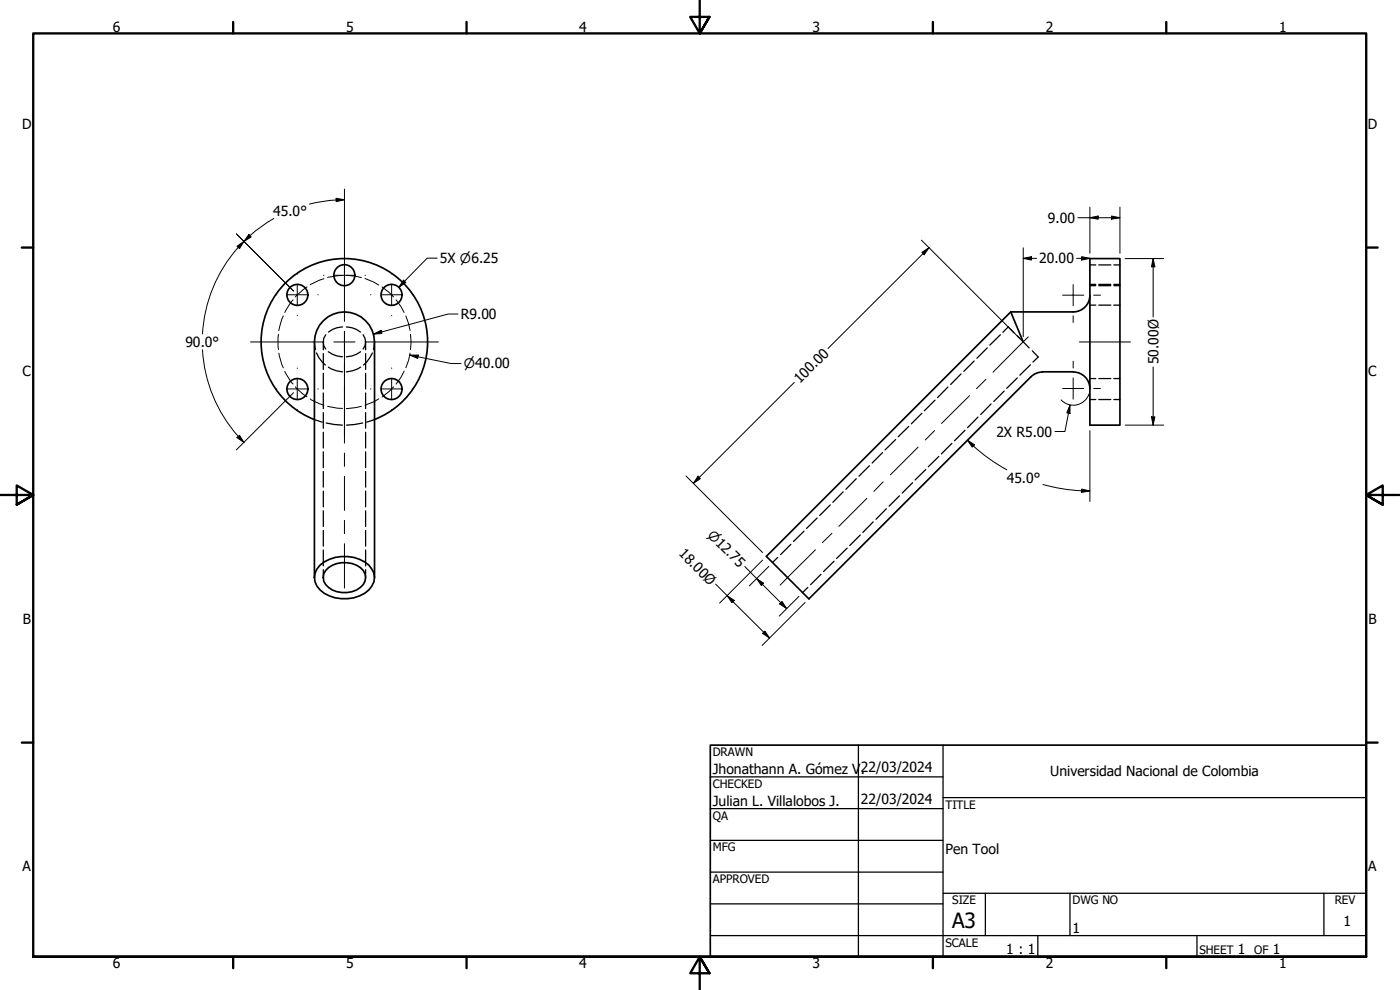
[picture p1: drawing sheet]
<svg xmlns="http://www.w3.org/2000/svg" width="420mm" height="297mm" viewBox="0 0 420 297" stroke-linecap="round" stroke-linejoin="round" font-family="sans-serif">
<!-- layer: Hidden (ANSI) -->
<g fill="none" stroke="#000" stroke-width=".38">
<path d="M327.1 79.5h1.8M329.8 79.5h3.6M334.3 79.5h1.8M102.8 98.1a7.3 7.3 0 0 0-4.2 1.5M103.9 98.1a7.3 7.3 0 0 1 4.3 1.5M301 99.7l1.6-1.6 1.8 1.8M327.1 85.7h1.8M327.1 91.6h1.8M327.1 85.3h1.8M329.8 85.7h3.6M329.8 91.6h3.6M329.8 85.3h3.6"/>
<path d="M334.3 85.7h1.8M334.3 91.6h1.8M334.3 85.3h1.8M94.4 102.6l.3 2.2M95 105.9l.7 1.4 2 2.2M97 102.6l.2 1.1 .6 1M97 102.6v2.4M97 106.1v4.8M97 112v4.7M97 117.9v4.7M97.8 100.4l-.6 1.1-.2 1.1M98.6 110.2a8.5 8.5 0 0 0 4.2 1.4"/>
<path d="M98.6 105.5a7.2 7.2 0 0 0 4.2 1.5M108.2 110.2a8.5 8.5 0 0 1-4.3 1.4M108.2 105.5a7.2 7.2 0 0 1-4.3 1.5M109 100.4a3.3 3.3 0 0 1 0 4.3M109.7 102.6v2.4M109.7 106.1v4.8M109.7 112v4.7M109.7 117.9v4.7M111.8 105.9l-1.8 2.7-.9 .9M112.4 102.6l-.3 2.2M284.5 116.1l-3.1 3.2M288.4 112.2l-3.1 3.2"/>
<path d="M292.4 108.3l-3.2 3.1M296.3 104.4l-3.1 3.1M300.2 100.4l-3.1 3.2M301.4 117.3l-3.1 3.1M305.3 100.8l3.6 3.6M305.3 113.4l-3.2 3.1M309.2 109.5l-3.1 3.1M309.8 105.3l1.8 1.8-1.6 1.5M327.1 119.9h1.8M327.1 113.6h1.8M329.8 119.9h3.6M329.8 113.6h3.6"/>
<path d="M334.3 119.9h1.8M334.3 113.6h1.8M94.4 125.9l2.3 .8M97 123.8v4.7M97 129.7v4.7M97 135.6v4.7M97.9 126.9l4.8 .7M108.8 126.9l-4.8 .7M109.7 123.8v4.7M109.7 129.7v4.7M109.7 135.6v4.7M112.4 125.9l-2.4 .8"/>
<path d="M260.9 139.7l-3.1 3.2M264.9 135.8l-3.2 3.1M268.8 131.9l-3.2 3.1M272.7 127.9l-3.1 3.1M276.7 124l-3.2 3.2M280.6 120.1l-3.2 3.1M281.7 137l-3.1 3.1M285.7 133l-3.2 3.2M289.6 129.1l-3.2 3.2M293.5 125.1l-3.1 3.2M297.4 121.2l-3.1 3.2M97 141.5v4.7"/>
<path d="M97 147.4v4.7M97 153.3v4.7M97 159.2v4.7M109.7 141.5v4.7M109.7 147.4v4.7M109.7 153.3v4.7M109.7 159.2v4.7M241.3 159.4l-3.2 3.1M245.2 155.4l-3.1 3.1M249.2 151.5l-3.2 3.2M253 147.6l-3.1 3.1M257 143.6l-3.1 3.2"/>
<path d="M262.1 156.6l-3.1 3.2M266 152.6l-3.1 3.2M269.9 148.8l-3.1 3.1M273.9 144.8l-3.1 3.1M277.8 140.9l-3.2 3.1M97 165v4.8M97 170.9v2.4M109.7 165v4.8M109.7 170.9v2.4M233.4 167.2l-1.6 1.6M237.4 163.3l-3.1 3.1M242.4 176.3l-1.5 1.5"/>
<path d="M246.4 172.3l-3.1 3.1M250.3 168.4l-3.2 3.1M254.3 164.5l-3.2 3.1M258.2 160.5l-3.2 3.2"/>
</g>
<!-- layer: Visible (ANSI) -->
<g fill="none" stroke="#000" stroke-width=".51">
<path d="M327.1 77.6h9v50h-9zM303.3 93.6l-73.3 73.3 12.8 12.8 66.6-66.6 1.3-1 2.2-.5M303.3 93.6l3.8 9M327.1 88.6a5 5 0 0 1-5 5h-18.8M312.9 111.6h9.2M322.1 111.6a5 5 0 0 1 5 5M94.3 125.9a25 25 0 0 1-10.9-38.4 25 25 0 0 1 39.9 0 25 25 0 0 1-11 38.4M94.4 173.3v-70.7a9 9 0 0 1 9-9 9 9 0 0 1 9 9v70.7M96.1 169.5a11.6 11.6 0 0 1 14.6 0 5.1 5.1 0 0 1-1.3 8.5 11.6 11.6 0 0 1-13.3-1 5 5 0 0 1 0-7.5zM97.7 171.2a7.9 7.9 0 0 1 11.3 0 3.9 3.9 0 0 1-2 5.8 7.4 7.4 0 0 1-9.8-2.6v-2.2z"/>
<circle cx="89.2" cy="88.5" r="3.1"/>
<circle cx="103.3" cy="82.6" r="3.1"/>
<circle cx="117.5" cy="88.5" r="3.1"/>
<circle cx="89.2" cy="116.7" r="3.1"/>
<circle cx="117.5" cy="116.7" r="3.1"/>
</g>
<!-- layer: Border (ANSI) -->
<g fill="none" stroke="#000" stroke-width=".7">
<path d="M70 6.6v3.4M140 6.6v3.4M210 0v10l-2.9-4.9h5.8l-2.9 4.9 2.9-4.9M280 6.6v3.4M350 6.6v3.4M6.5 74.3h3.5M410 74.3h3.4M0 148.5h10l-5-2.8v5.7l5-2.9-5 2.9M420 148.5h-10l5-2.8v5.7l-5-2.9 5 2.9M6.5 222.8h3.5M410 222.8h3.4M10 287.1v-277.1h400v277.1h-400h400"/>
<path d="M70 287.1v3.4M140 287.1v3.4M212.9 292l-2.9-4.9 2.9 4.9h-5.8l2.9-4.9v9.9M280 287.1v3.4M350 287.1v3.4"/>
</g>
<!-- layer: Sketch Geometry (ANSI) -->
<g fill="none" stroke="#000" stroke-width=".3">
<path d="M85 94.8l-1.3 4.4M87.9 90l-.7 .9-1.7 2.9M92.1 86.1l-3.5 3M97.2 83.6l-4.1 1.9M102.8 82.7l-4.5 .5M103.9 82.6l4.6 .7M109.5 83.6l4.2 1.9M114.7 86.1l3.4 3M118.9 90l2.4 3.8M121.8 94.8l.8 2.3 .5 2.1M83.6 100.3v4.6M83.7 106l1.3 4.3"/>
<path d="M85.5 111.4l1.7 2.9 .7 .9M88.6 116.1l2.5 2.2 1 .7M93.1 119.7l2.8 1.4 1.3 .5M113.7 119.7l-1.6 .9-2.6 1M118.1 116.1l-1.3 1.4-2.1 1.6M121.3 111.4l-1 1.8-1.4 2M123.1 106l-.5 2.1-.8 2.2M123.2 100.3l.2 2.3-.2 2.3M98.3 121.9l4.5 .6M108.5 121.9l-1.6 .4-3 .2"/>
</g>
<!-- layer: Title (ANSI) -->
<g fill="none" stroke="#000" stroke-width=".38">
<path d="M213.2 233.1h69.8M257.6 223.6v63.5M283 239.3h127M283 223.6v63.5M213.2 242.6h69.8M213.2 252.1h69.8M213.2 261.7h69.8M213.2 271.2h69.8M283 268h127M295.7 268v12.7M321.1 268v12.7M397.3 268v12.7"/>
<path d="M213.2 280.7h196.8M311.5 280.7v6.4M359.2 280.7v6.4"/>
</g>
<path d="M213.2 223.6h196.8v63.5h-196.8z" fill="none" stroke="#000" stroke-width=".51"/>
<!-- layer: Dimension (ANSI) -->
<g fill="none" stroke="#000" stroke-width=".3">
<path d="M100.8 59.5l2.6 .4-2.5 .6zM103.4 59.9l-2.5 .1M103.4 56.8v17.6M70.9 70.2l17.2 17.1M71.1 73.9l2.1-1.5-1.3 2.2zM74.7 70.3l.7 .8-2.2 1.3zM75.1 70.7a42.4 42.4 0 0 0-14.3 29.5M82.2 65.6l-3.3 2.1-3.9 3M100.8 60l-3.5 .4-4.4 .8M131.2 77.5h-3l-8.5 8.7M276.5 72.1l29.4 29.4M276.7 75.7l2.1-1.4-1.4 2.1z"/>
<path d="M278.8 74.3l-30.3 30.3M307.1 77.5l2.5-.5v1zM307.1 77.5h4M307.1 74.3v26.7M323.1 77.5h4M323.5 65.3h12.6M324.6 77l2.5 .5-2.5 .5zM327.1 65.3l2.5-.5v1zM327.1 62.2v13.8M333.6 64.8l2.5 .5-2.5 .5zM336.1 62.2v13.8M337.7 77.6h11.5"/>
<path d="M346.1 77.6l.5 2.5h-1zM346.1 77.6v17.5M121.1 84.1l.7 .7-2.1 1.4zM137.5 94.2h-3l-22.4 6.1M60.8 105a42.8 42.8 0 0 0 12.4 27.8M88.1 117.8l-17.2 17.2M112.1 100.3l2.3-1.2 .2 1zM123 106.5h2.5l-.2 1.1zM123 106.5l12.4 2.6h3M238.4 114.7l-30.3 30.3M326.8 118.2a5 5 0 0 1-8.4 1.8M346.1 110.1v17.5"/>
<path d="M71.1 131.3l.8-.7 1.3 2.2zM290.3 132.1l2.2 1.4-.7 .7zM290.3 132.1a50.9 50.9 0 0 0 11.9 8.9M321.1 121.5v2.6l-.9-.2zM321.1 121.5l-1.5 8h-3M327.1 129.2v21.3M337.7 127.6h11.5M345.6 125.1h1l-.5 2.5zM205.9 142.8l23 23M209.5 142.9l.7 .7-2.1 1.4zM313 145.4l5.2 1.1 6.4 .7M324.6 146.7l2.5 .6-2.6 .5z"/>
<path d="M324.6 147.2l2.5 .1M214.8 175.2l16.1 16.2M218.2 178.7l2.1 1.4-.7 .7zM223.5 170l12.6 12.6M227.1 173.6l2.1 1.4-.7 .7zM228.9 168.1l-12.9 12.9M230.8 169.9l-5.9 5.9M239.8 178.9l-5.9 5.9M228.9 190l.7-.7 1.3 2.1zM234.7 180.5l1.4 2.1-2.1-1.4zM241.6 180.8l-12.9 12.9"/>
</g>
<g fill="#000">
<path d="M71.1 73.9l2.1-1.5-1.3 2.2zM74.7 70.3l.7 .8-2.2 1.3zM100.8 59.5l2.6 .4-2.5 .6zM276.7 75.7l2.1-1.4-1.4 2.1zM307.1 77.5l2.5-.5v1zM324.6 77l2.5 .5-2.5 .5zM327.1 65.3l2.5-.5v1zM333.6 64.8l2.5 .5-2.5 .5zM112.1 100.3l2.3-1.2 .2 1zM121.1 84.1l.7 .7-2.1 1.4zM346.1 77.6l.5 2.5h-1zM123 106.5h2.5l-.2 1.1z"/>
<path d="M71.1 131.3l.8-.7 1.3 2.2zM290.3 132.1l2.2 1.4-.7 .7zM321.1 121.5v2.6l-.9-.2zM345.6 125.1h1l-.5 2.5zM209.5 142.9l.7 .7-2.1 1.4zM324.6 146.7l2.5 .6-2.6 .5zM227.1 173.6l2.1 1.4-.7 .7zM218.2 178.7l2.1 1.4-.7 .7zM228.9 190l.7-.7 1.3 2.1zM234.7 180.5l1.4 2.1-2.1-1.4z"/>
</g>
<!-- layer: Center Mark (ANSI) -->
<g fill="none" stroke="#000" stroke-width=".3">
<path d="M103.4 74.4v22M82.9 88.4h.2M86 88.4h6.4M89.2 82.2v.1M89.2 85.3v6.3M89.2 94.6v.1M95.4 88.4h.1M97.1 82.6h.1M100.2 82.6h6.4M103.4 99.4v6.4M109.5 82.6h.2M111.2 88.4h.1"/>
<path d="M114.4 88.4h6.3M117.5 82.2v.1M117.5 85.3v6.3M117.5 94.6v.1M123.7 88.4h.1M322.1 85.4v3.2h-3.2M322.1 94.7v2.1M325.2 88.6h-3.1v3.1M328.2 88.6h2.1M75.2 102.6h22M82.9 116.7h.2M86 116.7h6.4"/>
<path d="M89.2 110.4v.1M89.2 113.5v6.4M95.4 116.7h.1M100.2 102.6h6.4M103.4 108.8v21.9M109.5 102.6h22.1M111.2 116.7h.1M114.4 116.7h6.3M117.5 110.4v.1M117.5 113.5v6.4M123.7 116.7h.1M322.1 113.4v3.2h-3.2"/>
<path d="M322.1 108.4v2M325.2 116.6h-3.1v3.1M328.2 116.6h2.1M89.2 122.9v.1M117.5 122.9v.1"/>
</g>
<!-- layer: Centerline (ANSI) -->
<g fill="none" stroke="#000" stroke-width=".3">
<path d="M103.4 99.4v13.4M103.4 115.7v4M291 118.7l-8.4 8.3M295.9 113.8l-2.8 2.8M308.6 101.1l-10.6 10.6M323.9 102.6h15.4M103.4 122.7v10.3M103.4 135.9v4M275.5 134.2l-8.3 8.3M280.5 129.2l-2.8 2.8M103.4 142.9v10.2M103.4 156.1v4"/>
<path d="M260.2 149.5l-8.4 8.4M265 144.6l-2.7 2.8M103.4 163.1v13.4M244.7 165l-10.6 10.6M249.7 160l-2.9 2.8"/>
</g>
<text font-size="6.3" x="285.8" y="278.6">A3</text>
<g font-size="4.2">
<text x="33.8" y="9.6">6</text>
<text x="103.9" y="9.6">5</text>
<text x="173.9" y="9.6">4</text>
<text x="243.8" y="9.6">3</text>
<text x="313.9" y="9.6">2</text>
<text x="383.9" y="9.6">1</text>
<text x="6.7" y="38.7">D</text>
<text x="410.5" y="38.7">D</text>
<text x="82" y="64.7">45.0°</text>
<text x="314.5" y="66.8">9.00</text>
<text x="132" y="78.9">5X ⌀6.25</text>
<text x="311.8" y="79">20.00</text>
<text x="138.3" y="95.7">R9.00</text>
<text x="55.6" y="104.1">90.0°</text>
<text x="6.8" y="113">C</text>
<text x="347.7" y="109.3" transform="rotate(-90 347.7 109.3)">50.00Ø</text>
<text x="410.7" y="113">C</text>
<text x="240" y="115.2" transform="rotate(-45 240 115.2)">100.00</text>
<text x="299" y="131">2X R5.00</text>
<text x="302.1" y="144.9">45.0°</text>
<text x="203.5" y="166.4" transform="rotate(45 203.5 166.4)">18.00Ø</text>
<text x="6.9" y="187.2">B</text>
<text x="410.7" y="187.2">B</text>
<text x="213.9" y="232.3">Jhonathann A. Gómez V</text>
<text x="258.3" y="232.3">.</text>
<text x="258.4" y="231.6">22/03/2024</text>
<text x="315.2" y="233">Universidad Nacional de Colombia</text>
<text x="213.9" y="241.8">Julian L. Villalobos J.</text>
<text x="258.4" y="241.2">22/03/2024</text>
<text x="283.8" y="256.3">Pen Tool</text>
<text x="6.8" y="261.4">A</text>
<text x="410.7" y="261.4">A</text>
<text x="321.9" y="280">1</text>
<text x="403.2" y="277.8">1</text>
<text x="302" y="286.3">1 : 1</text>
<text x="371.5" y="286.2">1</text>
<text x="382" y="286.2">1</text>
<text x="33.8" y="290.5">6</text>
<text x="103.9" y="290.5">5</text>
<text x="173.9" y="290.5">4</text>
<text x="243.8" y="290.5">3</text>
<text x="313.9" y="290.5">2</text>
<text x="383.9" y="290.5">1</text>
</g>
<g font-size="3.9">
<text x="139.2" y="110.5">⌀40.00</text>
<text x="212.1" y="160.7" transform="rotate(45 212.1 160.7)">⌀12.75</text>
</g>
<g font-size="3.5">
<text x="213.9" y="226.9">DRAWN</text>
<text x="213.9" y="236.4">CHECKED</text>
<text x="213.9" y="245.9">QA</text>
<text x="283.8" y="242.6">TITLE</text>
<text x="213.9" y="255.4">MFG</text>
<text x="213.9" y="265">APPROVED</text>
<text x="285.8" y="271.3">SIZE</text>
<text x="321.9" y="271.3">DWG NO</text>
<text x="400.6" y="271.3">REV</text>
<text x="283.8" y="284">SCALE</text>
<text x="360" y="286.2">SHEET</text>
<text x="376.4" y="286.2">OF</text>
</g>
</svg>
